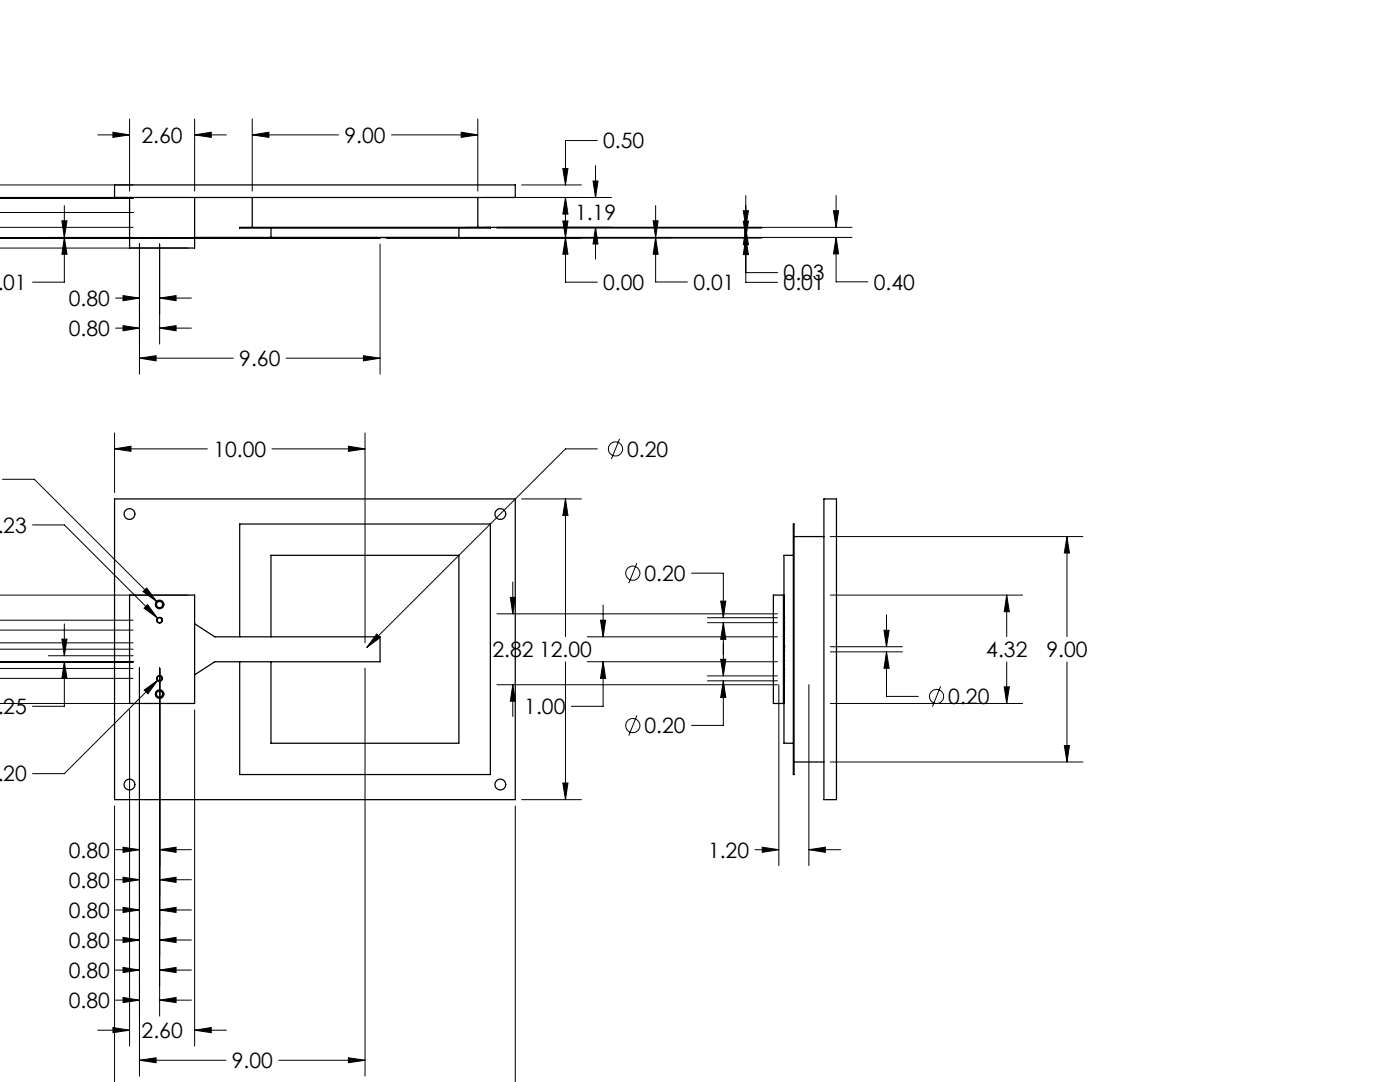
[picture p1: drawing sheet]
<svg xmlns="http://www.w3.org/2000/svg" width="279mm" height="216mm" viewBox="0 0 279 216" stroke-linecap="round" stroke-linejoin="round" font-family="sans-serif">
<g fill="none" stroke="#000" stroke-width=".2">
<path d="M-.1 36.9h26.7M-.1 39.4h37.7M-.1 39.5h26.7M19.5 26.9h6.4M22.5 26.4l3.4 .5-3.4 .5zM25.9 23.7v14.4M38.8 26.9l3.4-.5v1zM38.8 23.7v14.4M38.8 26.9h6.4M50.3 26.9l3.4-.5v1zM50.3 23.7v14.4M50.3 26.9h17.3"/>
<path d="M78.1 26.9h17.3M92 26.4l3.4 .5-3.4 .5zM95.4 23.7v14.4M96.6 39.4h25.4M104.1 36.9h11.9M112.3 33.6h1l-.4 3.3zM112.9 39.4l.4 3.3h-1zM112.9 39.4v16.9h6.3M118.4 36.1h.9l-.4 3.3zM118.9 33.1v6.3M119.2 28h-6.3v8.9M148.8 39v17.3h6.4"/>
<path d="M166.9 39v6.4M-.1 45.4h26.7M-.1 47.4h37.7M-.1 47.5h37.7M-.1 42.4h26.7M0 49.5h37.6M12.3 44.1h1.1l-.6 3.3zM12.8 47.4l.6 3.3h-1.1zM12.8 41v15.3h-6.3M23.1 59.5h4.7M24.6 59l3.2 .5-3.2 .5zM27.8 48.7v25.9"/>
<path d="M31.9 59.5l3.2-.5v1zM31.9 48.7v20M31.9 59.5h6.3M75.8 48.7v25.9M77.1 47.5h74.9M92.9 45.4h77.1M99.1 45.5h52.9M112.3 44.1h1l-.4 3.3zM112.9 47.4l.4 3.3h-1zM118.9 45.4l.4 3.3h-.9zM118.9 45.4v6.3M130.4 44.1h.9l-.5 3.3z"/>
<path d="M130.8 47.4l.5 3.3h-.9zM130.8 41v15.3h6.4M148.3 42.1h1.1l-.6 3.3zM148.3 44.1h1.1l-.6 3.3zM148.8 45.5l.6 3.3h-1.1zM148.8 47.5l.6 3.3h-1.1zM148.8 54.4h6.4M166.3 42.1h1.1l-.5 3.3zM166.9 47.4l.5 3.3h-1.1zM166.9 47.4v8.8h6.3M170 47.4h-93.6M23.1 65.5h4.7"/>
<path d="M24.6 65l3.2 .5-3.2 .5zM27.8 71.5l3.4-.5v1zM27.8 71.5h18.8M31.9 65.5l3.2-.5v1zM31.9 65.5h6.3M57.1 71.5h18.7M72.5 71l3.3 .5-3.3 .5zM.5 95.6h6.3l24.5 24.4M22.9 89.6l3.2-.6v1.1zM22.9 86.4v11.9M22.9 89.6h18.5M54.3 89.6h18.5"/>
<path d="M69.5 89l3.3 .6-3.3 .5zM72.8 86.4v41.9M104.1 99.6h11.9M112.9 99.6l.4 3.3h-1zM112.9 99.6v27.4M119.2 89.6h-6.3l-39.7 39.6M123.6 87.6l-1.6 4M0 118.7h37.6M6.5 104.7h6.3l18.6 18.6M28.5 118l.8-.7 2 2.7zM101.8 119.2h1.1l-.6 3.3zM102.3 116.1v6.4"/>
<path d="M127.1 112.4l-1.6 4M138 114.4h6.4v8.9M143.8 119.9h1.1l-.5 3.4zM165.7 118.7h38.4M165.7 107.1h50.4M200.9 118.7l.5 3.4h-1zM200.9 118.7v8.3M212.9 107.1l.5 3.2h-1zM212.9 107.1v19.9M-.1 132h26.7M-.1 129.5h26.7M-.1 133.4h26.7"/>
<path d="M-.1 128.3h26.7M-.1 125.7h26.7M-.1 135.4h26.7M-.1 123.8h26.7M9.7 130.8h16.9M12.3 127.5h1.1l-.6 3.3zM12.8 132l.6 3.4h-1.1zM12.8 132v8.9h-6.3M12.8 124.5v6.3M27.8 133.3v81.4M28.8 121.4l.7-.8 1.9 2.7zM28.8 137.7l2.7-2-2 2.7z"/>
<path d="M31.5 135.7l-18.7 18.7h-6.3M31.9 133.3v69.4M72.8 133.3v81.4M75.2 126.5l.7 .7-2.7 2zM99.2 122.5h56M99.2 136.6h56M102.3 136.6l.6 3.3h-1.1zM102.3 136.6v6.4M112.9 132.1v27.5M117.2 132h38M117.2 127.1h38M119.8 123.8h1.1l-.5 3.3z"/>
<path d="M120.4 132l.5 3.4h-1.1zM120.4 132v8.9h-6.4M120.4 120.7v6.4M141.2 135.9h14M141.2 134.9h14M141.2 124.2h14M141.2 123.3h14M143.8 131.6h1.1l-.5 3.3zM144.4 135.9l.5 3.3h-1.1zM144.4 124.2l.5 3.4h-1.1zM144.4 135.9v8.8h-6.4M144.4 124.2v10.7"/>
<path d="M155.4 136.6v36.1M161.4 136.6v36.1M165.7 130.1h14.4M165.7 129h14.4M176.4 125.8h1l-.5 3.2zM176.9 130.1l.5 3.2h-1zM176.9 130.1v8.9h6.4M176.9 122.7v6.3M187.7 136.9l-1.6 4.1M200.4 137.1h1l-.5 3.3zM200.9 132.1v8.3M212.9 132.1v19.9"/>
<path d="M0 140.4h37.6M25.9 141.6v67.1M38.8 141.6v67.1M104.1 159.6h11.9M112.3 156.2h1l-.4 3.4zM127.1 142.8l-1.6 4M165.7 140.4h38.4M165.7 152h50.4M212.4 148.8h1l-.5 3.2zM22.9 160.8v55.1M23.1 175.5h4.7M23.1 169.5h4.7"/>
<path d="M24.6 175l3.2 .5-3.2 .6zM24.6 169.1l3.2 .4-3.2 .6zM31.9 175.5l3.2-.5v1.1zM31.9 169.5l3.2-.4v1zM31.9 175.5h6.3M31.9 169.5h6.3M102.8 160.8v55.1M150.7 169.5h4.7M152.1 169.1l3.3 .4-3.3 .6zM161.4 169.5l3.3-.4v1zM161.4 169.5h6.4M23.1 181.6h4.7"/>
<path d="M23.1 187.6h4.7M23.1 193.6h4.7M23.1 199.6h4.7M24.6 181l3.2 .6-3.2 .5zM24.6 187l3.2 .6-3.2 .5zM24.6 193l3.2 .6-3.2 .5zM24.6 199l3.2 .6-3.2 .5zM31.9 181.6l3.2-.6v1.1zM31.9 187.6l3.2-.6v1.1zM31.9 193.6l3.2-.6v1.1zM31.9 199.6l3.2-.6v1.1zM31.9 181.6h6.3"/>
<path d="M31.9 187.6h6.3M31.9 193.6h6.3M31.9 199.6h6.3M19.5 205.6h6.4M22.5 205l3.4 .6-3.4 .5zM27.8 211.6l3.4-.5v1zM27.8 211.6h17.3M38.8 205.6l3.4-.6v1.1zM38.8 205.6h6.4M55.6 211.6h17.2M69.5 211.1l3.3 .5-3.3 .5z"/>
<circle cx="122.8" cy="89.6" r="1.41"/>
<circle cx="126.3" cy="114.4" r="1.41"/>
<circle cx="186.9" cy="139" r="1.41"/>
<circle cx="126.3" cy="144.8" r="1.41"/>
</g>
<path d="M22.9 215.9h3.2zM99.6 215.9h3.2zM112.3 156.2h1l-.4 3.4zM112.9 99.6l.4 3.3h-1zM75.2 126.5l-2 2.7 2.7-2zM69.5 89l3.3 .6-3.3 .5zM22.9 89.6l3.2-.6v1.1zM22.5 205l3.4 .6-3.4 .5zM38.8 205.6l3.4-.6v1.1zM-.1 137.1v3.3zM-.1 118.7v3.4zM28.5 118l2.8 2-2-2.7zM29.5 120.6l-.7 .8 2.6 1.9zM28.8 137.7l.7 .7 2-2.7zM27.8 211.6l3.4-.5v1zM69.5 211.1l3.3 .5-3.3 .5zM-.1 132v3.4zM-.1 126.3v3.2zM24.6 175l3.2 .5-3.2 .6zM31.9 175.5l3.2-.5v1.1zM-.1 128.8v3.2zM-.1 133.4v3.3zM24.6 181l3.2 .6-3.2 .5zM31.9 181.6l3.2-.6v1.1zM12.8 132l.6 3.4h-1.1zM12.3 127.5h1.1l-.6 3.3zM24.6 187l3.2 .6-3.2 .5zM31.9 187.6l3.2-.6v1.1zM-.1 132v3.4zM-.1 125v3.3zM24.6 193l3.2 .6-3.2 .5zM31.9 193.6l3.2-.6v1.1zM-.1 132v3.4zM-.1 122.4v3.3zM24.6 199l3.2 .6-3.2 .5zM31.9 199.6l3.2-.6v1.1zM-.1 128.8v3.2zM-.1 135.4v3.3zM24.6 169.1l3.2 .4-3.2 .6zM31.9 169.5l3.2-.4v1zM-.1 132v3.4zM-.1 120.4v3.4zM112.3 33.6h1l-.4 3.3zM112.9 39.4l.4 3.3h-1zM50.3 26.9l3.4-.5v1zM92 26.4l3.4 .5-3.4 .5zM118.4 36.1h.9l-.4 3.3zM118.9 45.4l.4 3.3h-.9zM148.3 42.1h1.1l-.6 3.3zM148.8 45.5l.6 3.3h-1.1zM166.3 42.1h1.1l-.5 3.3zM166.9 47.4l.5 3.3h-1.1zM130.4 44.1h.9l-.5 3.3zM130.8 47.4l.5 3.3h-.9zM27.8 71.5l3.4-.5v1zM72.5 71l3.3 .5-3.3 .5zM31.9 65.5l3.2-.5v1zM24.6 65l3.2 .5-3.2 .5zM31.9 59.5l3.2-.5v1zM24.6 59l3.2 .5-3.2 .5zM148.3 44.1h1.1l-.6 3.3zM148.8 47.5l.6 3.3h-1.1zM112.9 47.4l.4 3.3h-1zM112.3 44.1h1l-.4 3.3zM22.5 26.4l3.4 .5-3.4 .5zM38.8 26.9l3.4-.5v1zM-.1 36.1v3.3zM-.1 47.4v3.3zM-.1 47.4v3.3zM-.1 36.1v3.3zM-.1 44.2v3.3zM-.1 49.5v3.3zM-.1 47.4v3.3zM-.1 33.6v3.3zM-.1 47.4v3.3zM-.1 36.1v3.3zM-.1 47.4v3.3zM-.1 42.1v3.3zM12.8 47.4l.6 3.3h-1.1zM12.3 44.1h1.1l-.6 3.3zM-.1 47.4v3.3zM-.1 36.1v3.3zM-.1 44.1v3.3zM-.1 47.5v3.3zM-.1 47.4v3.3zM-.1 36.2v3.3zM-.1 47.4v3.3zM-.1 36.2v3.3zM-.1 47.4v3.3zM-.1 36.2v3.3zM-.1 47.4v3.3zM-.1 36.2v3.3zM-.1 47.4v3.3zM-.1 39.1v3.3zM-.1 47.4v3.3zM-.1 39.1v3.3zM176.9 130.1l.5 3.2h-1zM176.4 125.8h1l-.5 3.2zM212.4 148.8h1l-.5 3.2zM212.9 107.1l.5 3.2h-1zM144.4 135.9l.5 3.3h-1.1zM143.8 131.6h1.1l-.5 3.3zM144.4 124.2l.5 3.4h-1.1zM143.8 119.9h1.1l-.5 3.4zM120.4 132l.5 3.4h-1.1zM119.8 123.8h1.1l-.5 3.3zM101.8 119.2h1.1l-.6 3.3zM102.3 136.6l.6 3.3h-1.1zM200.4 137.1h1l-.5 3.3zM200.9 118.7l.5 3.4h-1zM161.4 169.5l3.3-.4v1zM152.1 169.1l3.3 .4-3.3 .6z" fill="#000"/>
<g fill="none" stroke="#000" stroke-width=".25">
<path d="M22.9 36.9h79.9v2.5h-79.9zM25.9 39.4v8h65.7v-1.9M38.8 39.4v8M50.3 39.4v6M95.4 39.4v6M27.8 47.4v.1M30.3 47.4h.1M31.4 47.4h.1M32.3 47.4h.1M33.3 47.4h.1M35.8 47.4v.1M42.9 47.4h.1"/>
<path d="M42.9 47.4v.1M47.8 45.4h50.1v.1h-50.1zM54.1 45.5v1.9M75.1 47.4h.1M75.8 47.4v.1h-49.9v2h12.9v-2M22.9 99.6h79.9v60h-79.9zM164.4 99.6h2.5v60h-2.5zM25.9 118.7h12.9v21.7h-12.9zM154.3 118.7h2.1v21.7h-2.1zM156.5 118.7v21.7M158.3 110.8h-1.8v37.5h1.8M158.3 104.6h.2v50h-.2z"/>
<path d="M158.5 107.1h5.9M38.8 124.5l4.1 2.6h32.9v4.9h-32.9l-4.1 2.7M47.8 127.1v-22.5h50.1v50h-50.1v-22.6M54.1 127.1v-16.3h37.5v37.5h-37.5v-16.3M156.4 132h.1M156.4 127.1h.1M156.4 122.5h.1M156.4 136.6h.1M156.4 134.9h.1M156.4 135.9h.1M156.4 123.3h.1M156.4 124.2h.1"/>
<path d="M156.4 129.8h.1M156.4 129.3h.1M156.4 131.8h.1M156.4 133.6h.1M156.4 134.1h.1M156.4 127.4h.1M156.4 128.8h.1M156.4 125.5h.1M156.4 129h.1M156.4 125h.1M158.5 152h5.9"/>
<circle cx="25.8" cy="102.6" r="1.08"/>
<circle cx="99.8" cy="102.6" r="1.08"/>
<circle cx="31.8" cy="138.5" r=".62"/>
<circle cx="31.8" cy="120.6" r=".62"/>
<circle cx="31.9" cy="123.7" r=".5"/>
<circle cx="31.9" cy="135.4" r=".5"/>
<circle cx="31.9" cy="135.4" r=".57"/>
<circle cx="31.9" cy="123.8" r=".57"/>
<circle cx="31.9" cy="138.5" r=".85"/>
<circle cx="31.9" cy="120.6" r=".85"/>
<circle cx="25.8" cy="156.5" r="1.08"/>
<circle cx="99.8" cy="156.5" r="1.08"/>
</g>
<g font-size="4.2">
<text x="28.3" y="28.5">2.60</text>
<text x="68.8" y="28.5">9.00</text>
<text x="120.4" y="29.6">0.50</text>
<text x="114.8" y="44">1.19</text>
<text x="-.5" y="57.9">.01</text>
<text x="120.4" y="57.9">0.00</text>
<text x="138.4" y="57.9">0.01</text>
<text x="156.4" y="56">0.03</text>
<text x="156.4" y="57.9">0.01</text>
<text x="174.4" y="57.8">0.40</text>
<text x="13.7" y="61.1">0.80</text>
<text x="13.7" y="67.1">0.80</text>
<text x="47.8" y="73.1">9.60</text>
<text x="42.6" y="91.1">10.00</text>
<text x="125.2" y="91.1">0.20</text>
<text x="-.5" y="106.3">.23</text>
<text x="128.6" y="115.9">0.20</text>
<text x="98.3" y="131.1">2.82 12.00</text>
<text x="196.8" y="131.1">4.32</text>
<text x="208.8" y="131.1">9.00</text>
<text x="-.5" y="142.5">.25</text>
<text x="104.6" y="142.5">1.00</text>
<text x="189.3" y="140.5">0.20</text>
<text x="128.6" y="146.3">0.20</text>
<text x="-.5" y="155.9">.20</text>
<text x="13.7" y="171.1">0.80</text>
<text x="141.3" y="171.1">1.20</text>
<text x="13.7" y="177.1">0.80</text>
<text x="13.7" y="183.1">0.80</text>
<text x="13.7" y="189.1">0.80</text>
<text x="13.7" y="195.1">0.80</text>
<text x="13.7" y="201.1">0.80</text>
<text x="28.3" y="207.1">2.60</text>
<text x="46.3" y="213.1">9.00</text>
</g>
</svg>
